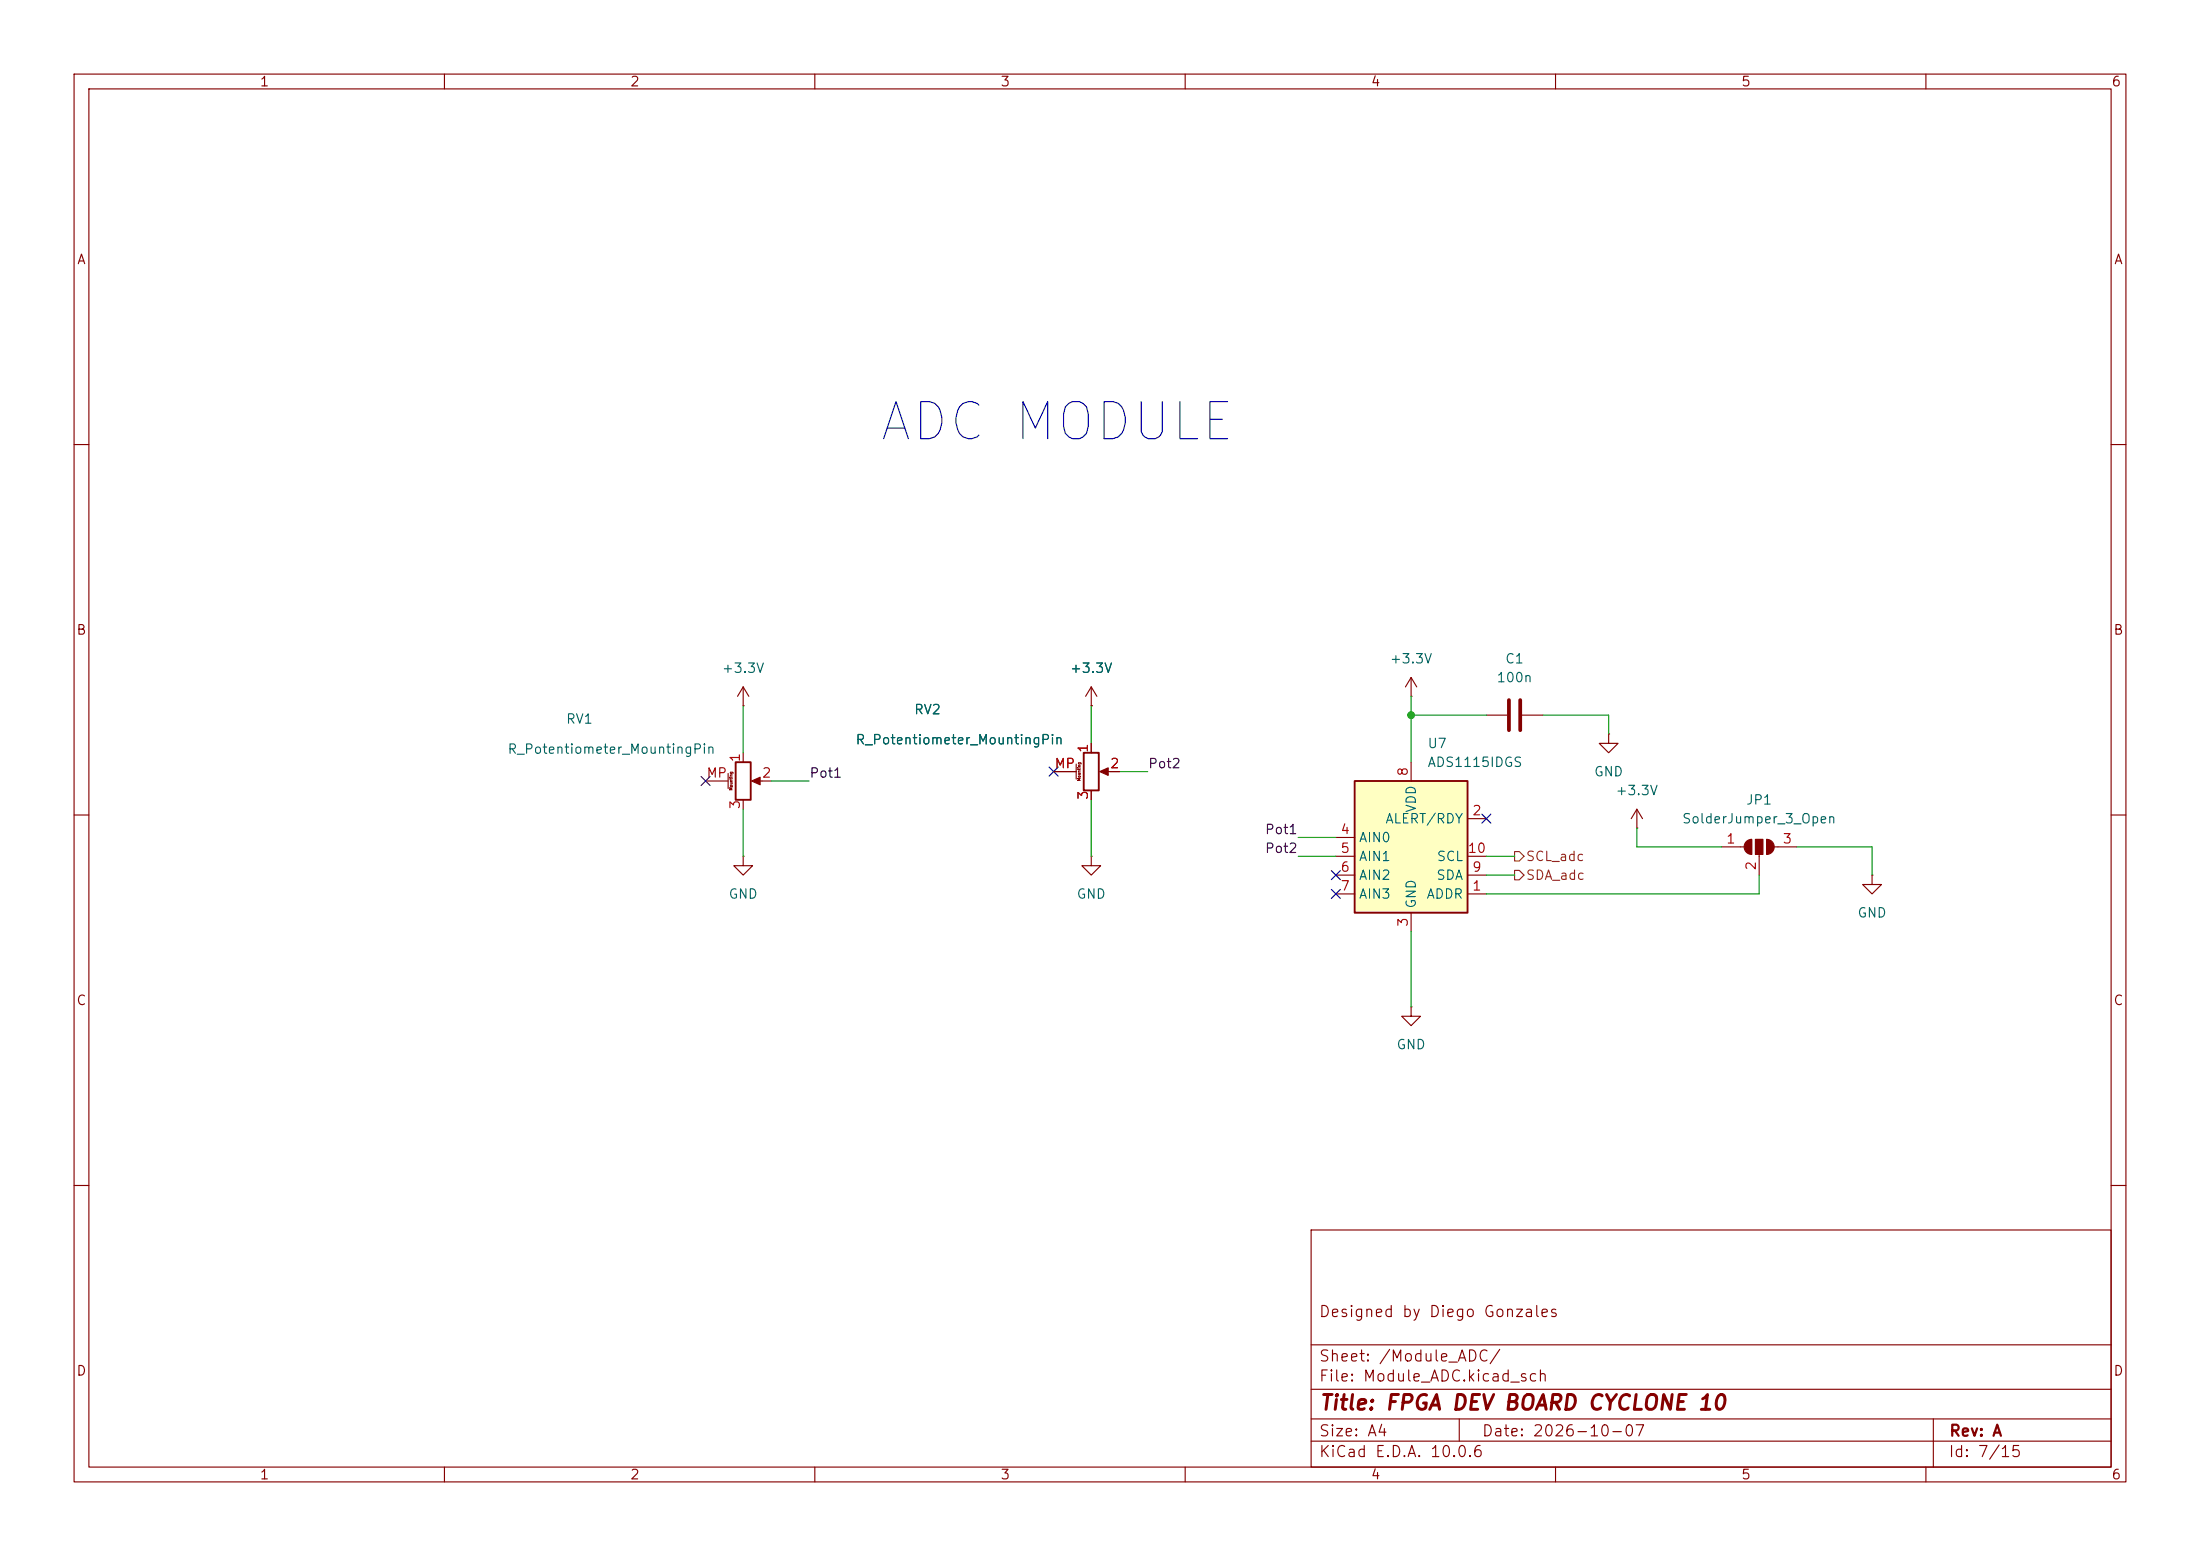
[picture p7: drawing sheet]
(kicad_sch
 (version 20260306)
 (generator "eeschema")
 (generator_version "10.0")
 (paper "A4")
 (title_block
  (title "FPGA DEV BOARD CYCLONE 10")
  (date "2026-10-07")
  (rev "A")
  (comment 1 "Designed by Diego Gonzales"))
 (lib_symbols
  (symbol "Analog_ADC:ADS1115IDGS" (exclude_from_sim no) (in_bom yes) (on_board yes)
   (in_pos_files yes)
   (duplicate_pin_numbers_are_jumpers no)
   (property "Reference" "U" (at 2.54 13.97 0) (show_name no) (do_not_autoplace no) (effects (font (size 1.27 1.27))))
   (property "Value" "ADS1115IDGS" (at 7.62 11.43 0) (show_name no) (do_not_autoplace no) (effects (font (size 1.27 1.27))))
   (property "Footprint" "Package_SO:TSSOP-10_3x3mm_P0.5mm" (at 0 -12.7 0) (show_name no) (do_not_autoplace no) (hide yes) (effects (font (size 1.27 1.27))))
   (property "Datasheet" "http://www.ti.com/lit/ds/symlink/ads1113.pdf" (at -1.27 -22.86 0) (show_name no) (do_not_autoplace no) (hide yes) (effects (font (size 1.27 1.27))))
   (property "Description" "Ultra-Small, Low-Power, I2C-Compatible, 860-SPS, 16-Bit ADCs With Internal Reference, Oscillator, and Programmable Comparator, VSSOP-10" (at 0 0 0) (show_name no) (do_not_autoplace no) (hide yes) (effects (font (size 1.27 1.27))))
   (symbol "ADS1115IDGS_0_1"
    (rectangle (start -7.62 10.16) (end 7.62 -7.62) (stroke (width 0.254) (type default)) (fill (type background))))
   (symbol "ADS1115IDGS_1_1"
    (pin input line (at 10.16 -5.08 180) (length 2.54) (name "ADDR" (effects (font (size 1.27 1.27)))) (number "1" (effects (font (size 1.27 1.27)))))
    (pin output line (at 10.16 5.08 180) (length 2.54) (name "ALERT/RDY" (effects (font (size 1.27 1.27)))) (number "2" (effects (font (size 1.27 1.27)))))
    (pin power_in line (at 0 -10.16 90) (length 2.54) (name "GND" (effects (font (size 1.27 1.27)))) (number "3" (effects (font (size 1.27 1.27)))))
    (pin input line (at -10.16 2.54 0) (length 2.54) (name "AIN0" (effects (font (size 1.27 1.27)))) (number "4" (effects (font (size 1.27 1.27)))))
    (pin input line (at -10.16 0 0) (length 2.54) (name "AIN1" (effects (font (size 1.27 1.27)))) (number "5" (effects (font (size 1.27 1.27)))))
    (pin input line (at -10.16 -2.54 0) (length 2.54) (name "AIN2" (effects (font (size 1.27 1.27)))) (number "6" (effects (font (size 1.27 1.27)))))
    (pin input line (at -10.16 -5.08 0) (length 2.54) (name "AIN3" (effects (font (size 1.27 1.27)))) (number "7" (effects (font (size 1.27 1.27)))))
    (pin power_in line (at 0 12.7 270) (length 2.54) (name "VDD" (effects (font (size 1.27 1.27)))) (number "8" (effects (font (size 1.27 1.27)))))
    (pin bidirectional line (at 10.16 -2.54 180) (length 2.54) (name "SDA" (effects (font (size 1.27 1.27)))) (number "9" (effects (font (size 1.27 1.27)))))
    (pin input line (at 10.16 0 180) (length 2.54) (name "SCL" (effects (font (size 1.27 1.27)))) (number "10" (effects (font (size 1.27 1.27))))))
   (embedded_fonts no))
  (symbol "Device:C"
   (pin_numbers (hide yes))
   (pin_names
    (offset 0.254)) (exclude_from_sim no) (in_bom yes) (on_board yes)
   (in_pos_files yes)
   (duplicate_pin_numbers_are_jumpers no)
   (property "Reference" "C" (at 0.635 2.54 0) (show_name no) (do_not_autoplace no) (effects (font (size 1.27 1.27)) (justify left)))
   (property "Value" "C" (at 0.635 -2.54 0) (show_name no) (do_not_autoplace no) (effects (font (size 1.27 1.27)) (justify left)))
   (property "Footprint" "" (at 0.9652 -3.81 0) (show_name no) (do_not_autoplace no) (hide yes) (effects (font (size 1.27 1.27))))
   (property "Datasheet" "" (at 0 0 0) (show_name no) (do_not_autoplace no) (hide yes) (effects (font (size 1.27 1.27))))
   (property "Description" "Unpolarized capacitor" (at 0 0 0) (show_name no) (do_not_autoplace no) (hide yes) (effects (font (size 1.27 1.27))))
   (symbol "C_0_1"
    (polyline (pts (xy -2.032 0.762) (xy 2.032 0.762)) (stroke (width 0.508) (type default)) (fill (type none)))
    (polyline (pts (xy -2.032 -0.762) (xy 2.032 -0.762)) (stroke (width 0.508) (type default)) (fill (type none))))
   (symbol "C_1_1"
    (pin passive line (at 0 3.81 270) (length 2.794) (name "" (effects (font (size 1.27 1.27)))) (number "1" (effects (font (size 1.27 1.27)))))
    (pin passive line (at 0 -3.81 90) (length 2.794) (name "" (effects (font (size 1.27 1.27)))) (number "2" (effects (font (size 1.27 1.27))))))
   (embedded_fonts no))
  (symbol "Device:R_Potentiometer_MountingPin"
   (pin_names
    (offset 1.016) (hide yes)) (exclude_from_sim no) (in_bom yes) (on_board yes)
   (in_pos_files yes)
   (duplicate_pin_numbers_are_jumpers no)
   (property "Reference" "RV" (at -8.255 0 90) (show_name no) (do_not_autoplace no) (effects (font (size 1.27 1.27))))
   (property "Value" "R_Potentiometer_MountingPin" (at -6.35 0 90) (show_name no) (do_not_autoplace no) (effects (font (size 1.27 1.27))))
   (property "Footprint" "" (at 0 0 0) (show_name no) (do_not_autoplace no) (hide yes) (effects (font (size 1.27 1.27))))
   (property "Datasheet" "" (at 0 0 0) (show_name no) (do_not_autoplace no) (hide yes) (effects (font (size 1.27 1.27))))
   (property "Description" "Potentiometer with a mounting pin" (at 0 0 0) (show_name no) (do_not_autoplace no) (hide yes) (effects (font (size 1.27 1.27))))
   (property "Sim.Device" "R" (at 0 0 0) (show_name no) (do_not_autoplace no) (hide yes) (effects (font (size 1.27 1.27))))
   (property "Sim.Type" "POT" (at 0 0 0) (show_name no) (do_not_autoplace no) (hide yes) (effects (font (size 1.27 1.27))))
   (property "Sim.Pins" "1=r0 2=wiper 3=r1" (at 0 0 0) (show_name no) (do_not_autoplace no) (hide yes) (effects (font (size 1.27 1.27))))
   (symbol "R_Potentiometer_MountingPin_0_1"
    (rectangle (start 1.016 2.54) (end -1.016 -2.54) (stroke (width 0.254) (type default)) (fill (type none)))
    (polyline (pts (xy 1.143 0) (xy 2.286 0.508) (xy 2.286 -0.508)) (stroke (width 0) (type default)) (fill (type outline)))
    (polyline (pts (xy 2.54 0) (xy 1.524 0)) (stroke (width 0) (type default)) (fill (type none))))
   (symbol "R_Potentiometer_MountingPin_1_1"
    (polyline (pts (xy -2.032 1.016) (xy -2.032 -1.016)) (stroke (width 0.1524) (type default)) (fill (type none)))
    (text "Mounting" (at -1.651 0 900) (effects (font (size 0.381 0.381))))
    (pin passive line (at 0 3.81 270) (length 1.27) (name "1" (effects (font (size 1.27 1.27)))) (number "1" (effects (font (size 1.27 1.27)))))
    (pin passive line (at 3.81 0 180) (length 1.27) (name "2" (effects (font (size 1.27 1.27)))) (number "2" (effects (font (size 1.27 1.27)))))
    (pin passive line (at 0 -3.81 90) (length 1.27) (name "3" (effects (font (size 1.27 1.27)))) (number "3" (effects (font (size 1.27 1.27)))))
    (pin passive line (at -5.08 0 0) (length 3.048) (name "MountPin" (effects (font (size 1.27 1.27)))) (number "MP" (effects (font (size 1.27 1.27))))))
   (embedded_fonts no))
  (symbol "Jumper:SolderJumper_3_Open"
   (pin_names
    (offset 0) (hide yes)) (exclude_from_sim no) (in_bom no) (on_board yes)
   (in_pos_files yes)
   (duplicate_pin_numbers_are_jumpers no)
   (property "Reference" "JP" (at -2.54 -2.54 0) (show_name no) (do_not_autoplace no) (effects (font (size 1.27 1.27))))
   (property "Value" "SolderJumper_3_Open" (at 0 2.794 0) (show_name no) (do_not_autoplace no) (effects (font (size 1.27 1.27))))
   (property "Footprint" "" (at 0 0 0) (show_name no) (do_not_autoplace no) (hide yes) (effects (font (size 1.27 1.27))))
   (property "Datasheet" "" (at 0 -15.24 0) (show_name no) (do_not_autoplace no) (hide yes) (effects (font (size 1.27 1.27))))
   (property "Description" "Solder Jumper, 3-pole, open" (at 0 -12.7 0) (show_name no) (do_not_autoplace no) (hide yes) (effects (font (size 1.27 1.27))))
   (property private "KLC_S5.1" "This is a generic symbol, it has fp-filter, but no default footprint" (at 0 -17.78 0) (show_name yes) (do_not_autoplace no) (hide yes) (effects (font (size 1.27 1.27))))
   (property private "KLC_S3.3" "Graphical-Symbol: thickness is 6mm, fill is background" (at 0 -20.32 0) (show_name yes) (do_not_autoplace no) (hide yes) (effects (font (size 1.27 1.27))))
   (symbol "SolderJumper_3_Open_0_1"
    (polyline (pts (xy -2.54 0) (xy -2.032 0)) (stroke (width 0) (type default)) (fill (type none)))
    (polyline (pts (xy -1.016 1.016) (xy -1.016 -1.016)) (stroke (width 0.1524) (type default)) (fill (type none)))
    (arc (start -1.016 -1.016) (mid -2.0276 0) (end -1.016 1.016) (stroke (width 0.1524) (type default)) (fill (type outline)))
    (rectangle (start -0.508 1.016) (end 0.508 -1.016) (stroke (width 0.1524) (type default)) (fill (type outline)))
    (polyline (pts (xy 0 -1.27) (xy 0 -1.016)) (stroke (width 0) (type default)) (fill (type none)))
    (arc (start 1.016 1.016) (mid 2.0276 0) (end 1.016 -1.016) (stroke (width 0.1524) (type default)) (fill (type outline)))
    (polyline (pts (xy 1.016 1.016) (xy 1.016 -1.016)) (stroke (width 0.1524) (type default)) (fill (type none)))
    (polyline (pts (xy 2.54 0) (xy 2.032 0)) (stroke (width 0) (type default)) (fill (type none))))
   (symbol "SolderJumper_3_Open_1_1"
    (pin passive line (at -5.08 0 0) (length 2.54) (name "A" (effects (font (size 1.27 1.27)))) (number "1" (effects (font (size 1.27 1.27)))))
    (pin passive line (at 0 -3.81 90) (length 2.54) (name "C" (effects (font (size 1.27 1.27)))) (number "2" (effects (font (size 1.27 1.27)))))
    (pin passive line (at 5.08 0 180) (length 2.54) (name "B" (effects (font (size 1.27 1.27)))) (number "3" (effects (font (size 1.27 1.27))))))
   (embedded_fonts no))
  (symbol "power:+3.3V"
   (power global)
   (pin_numbers (hide yes))
   (pin_names
    (offset 0) (hide yes)) (exclude_from_sim no) (in_bom yes) (on_board yes)
   (in_pos_files yes)
   (duplicate_pin_numbers_are_jumpers no)
   (property "Reference" "#PWR" (at 0 -3.81 0) (show_name no) (do_not_autoplace no) (hide yes) (effects (font (size 1.27 1.27))))
   (property "Value" "+3.3V" (at 0 3.556 0) (show_name no) (do_not_autoplace no) (effects (font (size 1.27 1.27))))
   (property "Footprint" "" (at 0 0 0) (show_name no) (do_not_autoplace no) (hide yes) (effects (font (size 1.27 1.27))))
   (property "Datasheet" "" (at 0 0 0) (show_name no) (do_not_autoplace no) (hide yes) (effects (font (size 1.27 1.27))))
   (property "Description" "Power symbol creates a global label with name \"+3.3V\"" (at 0 0 0) (show_name no) (do_not_autoplace no) (hide yes) (effects (font (size 1.27 1.27))))
   (symbol "+3.3V_0_1"
    (polyline (pts (xy -0.762 1.27) (xy 0 2.54)) (stroke (width 0) (type default)) (fill (type none)))
    (polyline (pts (xy 0 2.54) (xy 0.762 1.27)) (stroke (width 0) (type default)) (fill (type none)))
    (polyline (pts (xy 0 0) (xy 0 2.54)) (stroke (width 0) (type default)) (fill (type none))))
   (symbol "+3.3V_1_1"
    (pin power_in line (at 0 0 90) (length 0) (name "" (effects (font (size 1.27 1.27)))) (number "1" (effects (font (size 1.27 1.27))))))
   (embedded_fonts no))
  (symbol "power:GND"
   (power global)
   (pin_numbers (hide yes))
   (pin_names
    (offset 0) (hide yes)) (exclude_from_sim no) (in_bom yes) (on_board yes)
   (in_pos_files yes)
   (duplicate_pin_numbers_are_jumpers no)
   (property "Reference" "#PWR" (at 0 -6.35 0) (show_name no) (do_not_autoplace no) (hide yes) (effects (font (size 1.27 1.27))))
   (property "Value" "GND" (at 0 -3.81 0) (show_name no) (do_not_autoplace no) (effects (font (size 1.27 1.27))))
   (property "Footprint" "" (at 0 0 0) (show_name no) (do_not_autoplace no) (hide yes) (effects (font (size 1.27 1.27))))
   (property "Datasheet" "" (at 0 0 0) (show_name no) (do_not_autoplace no) (hide yes) (effects (font (size 1.27 1.27))))
   (property "Description" "Power symbol creates a global label with name \"GND\" , ground" (at 0 0 0) (show_name no) (do_not_autoplace no) (hide yes) (effects (font (size 1.27 1.27))))
   (symbol "GND_0_1"
    (polyline (pts (xy 0 0) (xy 0 -1.27) (xy 1.27 -1.27) (xy 0 -2.54) (xy -1.27 -1.27) (xy 0 -1.27)) (stroke (width 0) (type default)) (fill (type none))))
   (symbol "GND_1_1"
    (pin power_in line (at 0 0 270) (length 0) (name "" (effects (font (size 1.27 1.27)))) (number "1" (effects (font (size 1.27 1.27))))))
   (embedded_fonts no)))
 (text "ADC MODULE"
  (exclude_from_sim no)
  (at 142.748 57.15 0)
  (effects (font (size 5 5))))
 (junction
  (at 190.5 96.52)
  (diameter 0)
  (color 0 0 0 0))
 (no_connect
  (at 200.66 110.49))
 (no_connect
  (at 180.34 120.65))
 (no_connect
  (at 180.34 118.11))
 (no_connect
  (at 142.24 104.14))
 (no_connect
  (at 95.25 105.41))
 (wire
  (pts (xy 208.28 96.52) (xy 217.17 96.52))
  (stroke (width 0) (type default)))
 (wire
  (pts (xy 220.98 114.3) (xy 220.98 111.76))
  (stroke (width 0) (type default)))
 (wire
  (pts (xy 190.5 93.98) (xy 190.5 96.52))
  (stroke (width 0) (type default)))
 (wire
  (pts (xy 100.33 95.25) (xy 100.33 101.6))
  (stroke (width 0) (type default)))
 (wire
  (pts (xy 237.49 120.65) (xy 237.49 118.11))
  (stroke (width 0) (type default)))
 (wire
  (pts (xy 147.32 95.25) (xy 147.32 100.33))
  (stroke (width 0) (type default)))
 (wire
  (pts (xy 242.57 114.3) (xy 252.73 114.3))
  (stroke (width 0) (type default)))
 (wire
  (pts (xy 232.41 114.3) (xy 220.98 114.3))
  (stroke (width 0) (type default)))
 (wire
  (pts (xy 200.66 115.57) (xy 204.47 115.57))
  (stroke (width 0) (type default)))
 (wire
  (pts (xy 217.17 96.52) (xy 217.17 99.06))
  (stroke (width 0) (type default)))
 (wire
  (pts (xy 200.66 96.52) (xy 190.5 96.52))
  (stroke (width 0) (type default)))
 (wire
  (pts (xy 151.13 104.14) (xy 154.94 104.14))
  (stroke (width 0) (type default)))
 (wire
  (pts (xy 175.26 115.57) (xy 180.34 115.57))
  (stroke (width 0) (type default)))
 (wire
  (pts (xy 190.5 125.73) (xy 190.5 135.89))
  (stroke (width 0) (type default)))
 (wire
  (pts (xy 100.33 109.22) (xy 100.33 115.57))
  (stroke (width 0) (type default)))
 (wire
  (pts (xy 252.73 114.3) (xy 252.73 118.11))
  (stroke (width 0) (type default)))
 (wire
  (pts (xy 175.26 113.03) (xy 180.34 113.03))
  (stroke (width 0) (type default)))
 (wire
  (pts (xy 104.14 105.41) (xy 109.22 105.41))
  (stroke (width 0) (type default)))
 (wire
  (pts (xy 190.5 96.52) (xy 190.5 102.87))
  (stroke (width 0) (type default)))
 (wire
  (pts (xy 200.66 118.11) (xy 204.47 118.11))
  (stroke (width 0) (type default)))
 (wire
  (pts (xy 147.32 107.95) (xy 147.32 115.57))
  (stroke (width 0) (type default)))
 (wire
  (pts (xy 200.66 120.65) (xy 237.49 120.65))
  (stroke (width 0) (type default)))
 (label "Pot1"
  (at 109.22 105.41 0)
  (effects (font (size 1.27 1.27)) (justify left bottom)))
 (label "Pot1"
  (at 175.26 113.03 180)
  (effects (font (size 1.27 1.27)) (justify right bottom)))
 (label "Pot2"
  (at 175.26 115.57 180)
  (effects (font (size 1.27 1.27)) (justify right bottom)))
 (label "Pot2"
  (at 154.94 104.14 0)
  (effects (font (size 1.27 1.27)) (justify left bottom)))
 (hierarchical_label "SDA_adc"
  (shape output)
  (at 204.47 118.11 0)
  (effects (font (size 1.27 1.27)) (justify left)))
 (hierarchical_label "SCL_adc"
  (shape output)
  (at 204.47 115.57 0)
  (effects (font (size 1.27 1.27)) (justify left)))
 (symbol
  (lib_id "power:+3.3V")
  (at 220.98 111.76 0)
  (unit 1)
  (body_style 1)
  (exclude_from_sim no)
  (in_bom yes)
  (on_board yes)
  (in_pos_files yes)
  (dnp no)
  (fields_autoplaced yes)
  (property "Reference" "#PWR020" (at 220.98 115.57 0) (hide yes) (show_name no) (do_not_autoplace no) (effects (font (size 1.27 1.27))))
  (property "Value" "+3.3V" (at 220.98 106.68 0) (show_name no) (do_not_autoplace no) (effects (font (size 1.27 1.27))))
  (property "Footprint" "" (at 220.98 111.76 0) (hide yes) (show_name no) (do_not_autoplace no) (effects (font (size 1.27 1.27))))
  (property "Datasheet" "" (at 220.98 111.76 0) (hide yes) (show_name no) (do_not_autoplace no) (effects (font (size 1.27 1.27))))
  (property "Description" "Power symbol creates a global label with name \"+3.3V\"" (at 220.98 111.76 0) (hide yes) (show_name no) (do_not_autoplace no) (effects (font (size 1.27 1.27))))
  (pin "1"))
 (symbol
  (lib_id "Device:R_Potentiometer_MountingPin")
  (at 147.32 104.14 0)
  (unit 1)
  (body_style 1)
  (exclude_from_sim no)
  (in_bom yes)
  (on_board yes)
  (in_pos_files yes)
  (dnp no)
  (property "Reference" "RV2" (at 125.222 95.758 0) (show_name no) (do_not_autoplace no) (effects (font (size 1.27 1.27))))
  (property "Value" "R_Potentiometer_MountingPin" (at 129.54 99.822 0) (show_name no) (do_not_autoplace no) (effects (font (size 1.27 1.27))))
  (property "Footprint" "Potentiometer_THT:Potentiometer_Alps_RK09K_Single_Vertical" (at 147.32 104.14 0) (hide yes) (show_name no) (do_not_autoplace no) (effects (font (size 1.27 1.27))))
  (property "Datasheet" "" (at 147.32 104.14 0) (hide yes) (show_name no) (do_not_autoplace no) (effects (font (size 1.27 1.27))))
  (property "Description" "Potentiometer with a mounting pin" (at 147.32 104.14 0) (hide yes) (show_name no) (do_not_autoplace no) (effects (font (size 1.27 1.27))))
  (property "Sim.Device" "R" (at 147.32 104.14 0) (hide yes) (show_name no) (do_not_autoplace no) (effects (font (size 1.27 1.27))))
  (property "Sim.Type" "POT" (at 147.32 104.14 0) (hide yes) (show_name no) (do_not_autoplace no) (effects (font (size 1.27 1.27))))
  (property "Sim.Pins" "1=r0 2=wiper 3=r1" (at 147.32 104.14 0) (hide yes) (show_name no) (do_not_autoplace no) (effects (font (size 1.27 1.27))))
  (property "Purchase link" "" (at 147.32 104.14 0) (hide yes) (show_name no) (do_not_autoplace no) (effects (font (size 1.27 1.27))))
  (property "KLC_S3.3" "" (at 147.32 104.14 0) (hide yes) (show_name no) (do_not_autoplace no) (effects (font (size 1.27 1.27))))
  (property "KLC_S5.1" "" (at 147.32 104.14 0) (hide yes) (show_name no) (do_not_autoplace no) (effects (font (size 1.27 1.27))))
  (pin "MP")
  (pin "1")
  (pin "3")
  (pin "2"))
 (symbol
  (lib_id "power:GND")
  (at 147.32 115.57 0)
  (unit 1)
  (body_style 1)
  (exclude_from_sim no)
  (in_bom yes)
  (on_board yes)
  (in_pos_files yes)
  (dnp no)
  (fields_autoplaced yes)
  (property "Reference" "#PWR016" (at 147.32 121.92 0) (hide yes) (show_name no) (do_not_autoplace no) (effects (font (size 1.27 1.27))))
  (property "Value" "GND" (at 147.32 120.65 0) (show_name no) (do_not_autoplace no) (effects (font (size 1.27 1.27))))
  (property "Footprint" "" (at 147.32 115.57 0) (hide yes) (show_name no) (do_not_autoplace no) (effects (font (size 1.27 1.27))))
  (property "Datasheet" "" (at 147.32 115.57 0) (hide yes) (show_name no) (do_not_autoplace no) (effects (font (size 1.27 1.27))))
  (property "Description" "Power symbol creates a global label with name \"GND\" , ground" (at 147.32 115.57 0) (hide yes) (show_name no) (do_not_autoplace no) (effects (font (size 1.27 1.27))))
  (pin "1"))
 (symbol
  (lib_id "power:GND")
  (at 190.5 135.89 0)
  (unit 1)
  (body_style 1)
  (exclude_from_sim no)
  (in_bom yes)
  (on_board yes)
  (in_pos_files yes)
  (dnp no)
  (fields_autoplaced yes)
  (property "Reference" "#PWR018" (at 190.5 142.24 0) (hide yes) (show_name no) (do_not_autoplace no) (effects (font (size 1.27 1.27))))
  (property "Value" "GND" (at 190.5 140.97 0) (show_name no) (do_not_autoplace no) (effects (font (size 1.27 1.27))))
  (property "Footprint" "" (at 190.5 135.89 0) (hide yes) (show_name no) (do_not_autoplace no) (effects (font (size 1.27 1.27))))
  (property "Datasheet" "" (at 190.5 135.89 0) (hide yes) (show_name no) (do_not_autoplace no) (effects (font (size 1.27 1.27))))
  (property "Description" "Power symbol creates a global label with name \"GND\" , ground" (at 190.5 135.89 0) (hide yes) (show_name no) (do_not_autoplace no) (effects (font (size 1.27 1.27))))
  (pin "1"))
 (symbol
  (lib_id "Device:C")
  (at 204.47 96.52 270)
  (unit 1)
  (body_style 1)
  (exclude_from_sim no)
  (in_bom yes)
  (on_board yes)
  (in_pos_files yes)
  (dnp no)
  (fields_autoplaced yes)
  (property "Reference" "C1" (at 204.47 88.9 90) (show_name no) (do_not_autoplace no) (effects (font (size 1.27 1.27))))
  (property "Value" "100n" (at 204.47 91.44 90) (show_name no) (do_not_autoplace no) (effects (font (size 1.27 1.27))))
  (property "Footprint" "Capacitor_SMD:C_0805_2012Metric" (at 200.66 97.4852 0) (hide yes) (show_name no) (do_not_autoplace no) (effects (font (size 1.27 1.27))))
  (property "Datasheet" "" (at 204.47 96.52 0) (hide yes) (show_name no) (do_not_autoplace no) (effects (font (size 1.27 1.27))))
  (property "Description" "Unpolarized capacitor" (at 204.47 96.52 0) (hide yes) (show_name no) (do_not_autoplace no) (effects (font (size 1.27 1.27))))
  (property "Purchase link" "https://www.lcsc.com/product-detail/C49678.html?s_z=s_q_t_100NF%25200805" (at 204.47 96.52 90) (hide yes) (show_name no) (do_not_autoplace no) (effects (font (size 1.27 1.27))))
  (property "KLC_S3.3" "" (at 204.47 96.52 90) (hide yes) (show_name no) (do_not_autoplace no) (effects (font (size 1.27 1.27))))
  (property "KLC_S5.1" "" (at 204.47 96.52 90) (hide yes) (show_name no) (do_not_autoplace no) (effects (font (size 1.27 1.27))))
  (pin "1")
  (pin "2"))
 (symbol
  (lib_id "Analog_ADC:ADS1115IDGS")
  (at 190.5 115.57 0)
  (unit 1)
  (body_style 1)
  (exclude_from_sim no)
  (in_bom yes)
  (on_board yes)
  (in_pos_files yes)
  (dnp no)
  (fields_autoplaced yes)
  (property "Reference" "U7" (at 192.6433 100.33 0) (show_name no) (do_not_autoplace no) (effects (font (size 1.27 1.27)) (justify left)))
  (property "Value" "ADS1115IDGS" (at 192.6433 102.87 0) (show_name no) (do_not_autoplace no) (effects (font (size 1.27 1.27)) (justify left)))
  (property "Footprint" "Package_SO:TSSOP-10_3x3mm_P0.5mm" (at 190.5 128.27 0) (hide yes) (show_name no) (do_not_autoplace no) (effects (font (size 1.27 1.27))))
  (property "Datasheet" "http://www.ti.com/lit/ds/symlink/ads1113.pdf" (at 189.23 138.43 0) (hide yes) (show_name no) (do_not_autoplace no) (effects (font (size 1.27 1.27))))
  (property "Description" "Ultra-Small, Low-Power, I2C-Compatible, 860-SPS, 16-Bit ADCs With Internal Reference, Oscillator, and Programmable Comparator, VSSOP-10" (at 190.5 115.57 0) (hide yes) (show_name no) (do_not_autoplace no) (effects (font (size 1.27 1.27))))
  (property "Purchase link" "" (at 190.5 115.57 0) (hide yes) (show_name no) (do_not_autoplace no) (effects (font (size 1.27 1.27))))
  (property "KLC_S3.3" "" (at 190.5 115.57 0) (hide yes) (show_name no) (do_not_autoplace no) (effects (font (size 1.27 1.27))))
  (property "KLC_S5.1" "" (at 190.5 115.57 0) (hide yes) (show_name no) (do_not_autoplace no) (effects (font (size 1.27 1.27))))
  (pin "2")
  (pin "1")
  (pin "5")
  (pin "8")
  (pin "3")
  (pin "9")
  (pin "4")
  (pin "6")
  (pin "10")
  (pin "7"))
 (symbol
  (lib_id "power:GND")
  (at 252.73 118.11 0)
  (unit 1)
  (body_style 1)
  (exclude_from_sim no)
  (in_bom yes)
  (on_board yes)
  (in_pos_files yes)
  (dnp no)
  (fields_autoplaced yes)
  (property "Reference" "#PWR021" (at 252.73 124.46 0) (hide yes) (show_name no) (do_not_autoplace no) (effects (font (size 1.27 1.27))))
  (property "Value" "GND" (at 252.73 123.19 0) (show_name no) (do_not_autoplace no) (effects (font (size 1.27 1.27))))
  (property "Footprint" "" (at 252.73 118.11 0) (hide yes) (show_name no) (do_not_autoplace no) (effects (font (size 1.27 1.27))))
  (property "Datasheet" "" (at 252.73 118.11 0) (hide yes) (show_name no) (do_not_autoplace no) (effects (font (size 1.27 1.27))))
  (property "Description" "Power symbol creates a global label with name \"GND\" , ground" (at 252.73 118.11 0) (hide yes) (show_name no) (do_not_autoplace no) (effects (font (size 1.27 1.27))))
  (pin "1"))
 (symbol
  (lib_id "power:+3.3V")
  (at 147.32 95.25 0)
  (unit 1)
  (body_style 1)
  (exclude_from_sim no)
  (in_bom yes)
  (on_board yes)
  (in_pos_files yes)
  (dnp no)
  (fields_autoplaced yes)
  (property "Reference" "#PWR015" (at 147.32 99.06 0) (hide yes) (show_name no) (do_not_autoplace no) (effects (font (size 1.27 1.27))))
  (property "Value" "+3.3V" (at 147.32 90.17 0) (show_name no) (do_not_autoplace no) (effects (font (size 1.27 1.27))))
  (property "Footprint" "" (at 147.32 95.25 0) (hide yes) (show_name no) (do_not_autoplace no) (effects (font (size 1.27 1.27))))
  (property "Datasheet" "" (at 147.32 95.25 0) (hide yes) (show_name no) (do_not_autoplace no) (effects (font (size 1.27 1.27))))
  (property "Description" "Power symbol creates a global label with name \"+3.3V\"" (at 147.32 95.25 0) (hide yes) (show_name no) (do_not_autoplace no) (effects (font (size 1.27 1.27))))
  (pin "1"))
 (symbol
  (lib_id "power:+3.3V")
  (at 100.33 95.25 0)
  (unit 1)
  (body_style 1)
  (exclude_from_sim no)
  (in_bom yes)
  (on_board yes)
  (in_pos_files yes)
  (dnp no)
  (fields_autoplaced yes)
  (property "Reference" "#PWR013" (at 100.33 99.06 0) (hide yes) (show_name no) (do_not_autoplace no) (effects (font (size 1.27 1.27))))
  (property "Value" "+3.3V" (at 100.33 90.17 0) (show_name no) (do_not_autoplace no) (effects (font (size 1.27 1.27))))
  (property "Footprint" "" (at 100.33 95.25 0) (hide yes) (show_name no) (do_not_autoplace no) (effects (font (size 1.27 1.27))))
  (property "Datasheet" "" (at 100.33 95.25 0) (hide yes) (show_name no) (do_not_autoplace no) (effects (font (size 1.27 1.27))))
  (property "Description" "Power symbol creates a global label with name \"+3.3V\"" (at 100.33 95.25 0) (hide yes) (show_name no) (do_not_autoplace no) (effects (font (size 1.27 1.27))))
  (pin "1"))
 (symbol
  (lib_id "Jumper:SolderJumper_3_Open")
  (at 237.49 114.3 0)
  (unit 1)
  (body_style 1)
  (exclude_from_sim no)
  (in_bom no)
  (on_board yes)
  (in_pos_files yes)
  (dnp no)
  (fields_autoplaced yes)
  (property "Reference" "JP1" (at 237.49 107.95 0) (show_name no) (do_not_autoplace no) (effects (font (size 1.27 1.27))))
  (property "Value" "SolderJumper_3_Open" (at 237.49 110.49 0) (show_name no) (do_not_autoplace no) (effects (font (size 1.27 1.27))))
  (property "Footprint" "Jumper:SolderJumper-3_P1.3mm_Open_RoundedPad1.0x1.5mm" (at 237.49 114.3 0) (hide yes) (show_name no) (do_not_autoplace no) (effects (font (size 1.27 1.27))))
  (property "Datasheet" "" (at 237.49 129.54 0) (hide yes) (show_name no) (do_not_autoplace no) (effects (font (size 1.27 1.27))))
  (property "Description" "Solder Jumper, 3-pole, open" (at 237.49 127 0) (hide yes) (show_name no) (do_not_autoplace no) (effects (font (size 1.27 1.27))))
  (property private "KLC_S5.1" "This is a generic symbol, it has fp-filter, but no default footprint" (at 237.49 132.08 0) (hide yes) (show_name yes) (do_not_autoplace no) (effects (font (size 1.27 1.27))))
  (property private "KLC_S3.3" "Graphical-Symbol: thickness is 6mm, fill is background" (at 237.49 134.62 0) (hide yes) (show_name yes) (do_not_autoplace no) (effects (font (size 1.27 1.27))))
  (property "Purchase link" "" (at 237.49 114.3 0) (hide yes) (show_name no) (do_not_autoplace no) (effects (font (size 1.27 1.27))))
  (pin "3")
  (pin "1")
  (pin "2"))
 (symbol
  (lib_id "power:GND")
  (at 217.17 99.06 0)
  (unit 1)
  (body_style 1)
  (exclude_from_sim no)
  (in_bom yes)
  (on_board yes)
  (in_pos_files yes)
  (dnp no)
  (fields_autoplaced yes)
  (property "Reference" "#PWR019" (at 217.17 105.41 0) (hide yes) (show_name no) (do_not_autoplace no) (effects (font (size 1.27 1.27))))
  (property "Value" "GND" (at 217.17 104.14 0) (show_name no) (do_not_autoplace no) (effects (font (size 1.27 1.27))))
  (property "Footprint" "" (at 217.17 99.06 0) (hide yes) (show_name no) (do_not_autoplace no) (effects (font (size 1.27 1.27))))
  (property "Datasheet" "" (at 217.17 99.06 0) (hide yes) (show_name no) (do_not_autoplace no) (effects (font (size 1.27 1.27))))
  (property "Description" "Power symbol creates a global label with name \"GND\" , ground" (at 217.17 99.06 0) (hide yes) (show_name no) (do_not_autoplace no) (effects (font (size 1.27 1.27))))
  (pin "1"))
 (symbol
  (lib_id "power:+3.3V")
  (at 190.5 93.98 0)
  (unit 1)
  (body_style 1)
  (exclude_from_sim no)
  (in_bom yes)
  (on_board yes)
  (in_pos_files yes)
  (dnp no)
  (fields_autoplaced yes)
  (property "Reference" "#PWR017" (at 190.5 97.79 0) (hide yes) (show_name no) (do_not_autoplace no) (effects (font (size 1.27 1.27))))
  (property "Value" "+3.3V" (at 190.5 88.9 0) (show_name no) (do_not_autoplace no) (effects (font (size 1.27 1.27))))
  (property "Footprint" "" (at 190.5 93.98 0) (hide yes) (show_name no) (do_not_autoplace no) (effects (font (size 1.27 1.27))))
  (property "Datasheet" "" (at 190.5 93.98 0) (hide yes) (show_name no) (do_not_autoplace no) (effects (font (size 1.27 1.27))))
  (property "Description" "Power symbol creates a global label with name \"+3.3V\"" (at 190.5 93.98 0) (hide yes) (show_name no) (do_not_autoplace no) (effects (font (size 1.27 1.27))))
  (pin "1"))
 (symbol
  (lib_id "power:GND")
  (at 100.33 115.57 0)
  (unit 1)
  (body_style 1)
  (exclude_from_sim no)
  (in_bom yes)
  (on_board yes)
  (in_pos_files yes)
  (dnp no)
  (fields_autoplaced yes)
  (property "Reference" "#PWR014" (at 100.33 121.92 0) (hide yes) (show_name no) (do_not_autoplace no) (effects (font (size 1.27 1.27))))
  (property "Value" "GND" (at 100.33 120.65 0) (show_name no) (do_not_autoplace no) (effects (font (size 1.27 1.27))))
  (property "Footprint" "" (at 100.33 115.57 0) (hide yes) (show_name no) (do_not_autoplace no) (effects (font (size 1.27 1.27))))
  (property "Datasheet" "" (at 100.33 115.57 0) (hide yes) (show_name no) (do_not_autoplace no) (effects (font (size 1.27 1.27))))
  (property "Description" "Power symbol creates a global label with name \"GND\" , ground" (at 100.33 115.57 0) (hide yes) (show_name no) (do_not_autoplace no) (effects (font (size 1.27 1.27))))
  (pin "1"))
 (symbol
  (lib_id "Device:R_Potentiometer_MountingPin")
  (at 100.33 105.41 0)
  (unit 1)
  (body_style 1)
  (exclude_from_sim no)
  (in_bom yes)
  (on_board yes)
  (in_pos_files yes)
  (dnp no)
  (property "Reference" "RV1" (at 78.232 97.028 0) (show_name no) (do_not_autoplace no) (effects (font (size 1.27 1.27))))
  (property "Value" "R_Potentiometer_MountingPin" (at 82.55 101.092 0) (show_name no) (do_not_autoplace no) (effects (font (size 1.27 1.27))))
  (property "Footprint" "Potentiometer_THT:Potentiometer_Alps_RK09K_Single_Vertical" (at 100.33 105.41 0) (hide yes) (show_name no) (do_not_autoplace no) (effects (font (size 1.27 1.27))))
  (property "Datasheet" "" (at 100.33 105.41 0) (hide yes) (show_name no) (do_not_autoplace no) (effects (font (size 1.27 1.27))))
  (property "Description" "Potentiometer with a mounting pin" (at 100.33 105.41 0) (hide yes) (show_name no) (do_not_autoplace no) (effects (font (size 1.27 1.27))))
  (property "Sim.Device" "R" (at 100.33 105.41 0) (hide yes) (show_name no) (do_not_autoplace no) (effects (font (size 1.27 1.27))))
  (property "Sim.Type" "POT" (at 100.33 105.41 0) (hide yes) (show_name no) (do_not_autoplace no) (effects (font (size 1.27 1.27))))
  (property "Sim.Pins" "1=r0 2=wiper 3=r1" (at 100.33 105.41 0) (hide yes) (show_name no) (do_not_autoplace no) (effects (font (size 1.27 1.27))))
  (property "Purchase link" "" (at 100.33 105.41 0) (hide yes) (show_name no) (do_not_autoplace no) (effects (font (size 1.27 1.27))))
  (property "KLC_S3.3" "" (at 100.33 105.41 0) (hide yes) (show_name no) (do_not_autoplace no) (effects (font (size 1.27 1.27))))
  (property "KLC_S5.1" "" (at 100.33 105.41 0) (hide yes) (show_name no) (do_not_autoplace no) (effects (font (size 1.27 1.27))))
  (pin "MP")
  (pin "1")
  (pin "3")
  (pin "2")))
